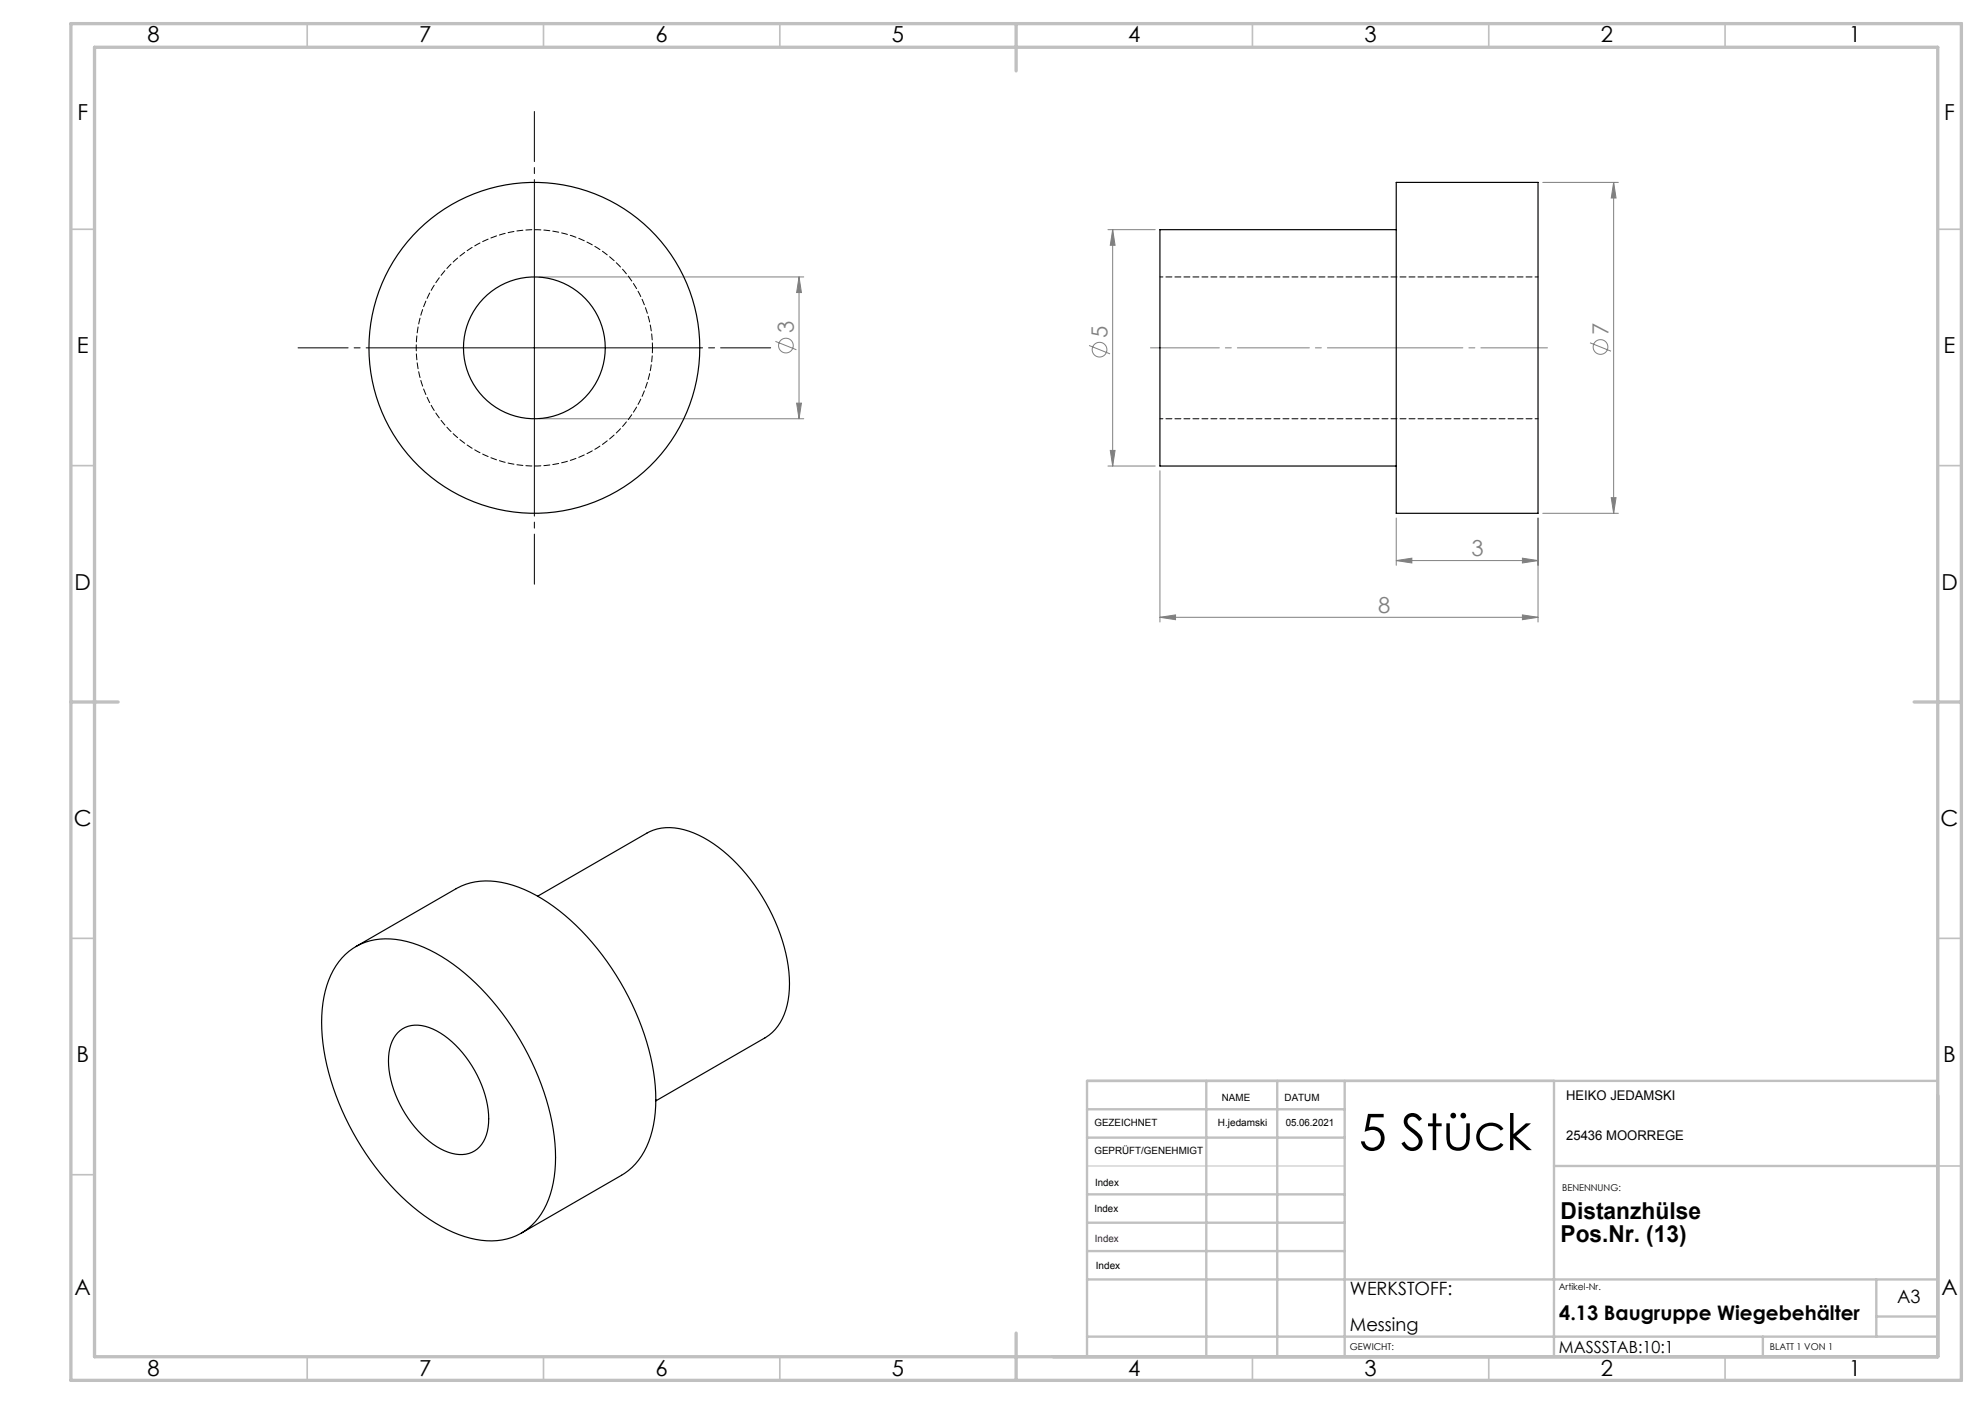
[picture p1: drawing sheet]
<svg xmlns="http://www.w3.org/2000/svg" width="420mm" height="297mm" viewBox="0 0 420 297" stroke-linecap="round" stroke-linejoin="round" font-family="sans-serif">
<g fill="none" stroke="#808080" stroke-width=".21">
<path d="M326.4 38.6h16M341.4 38.6v70M341.4 38.6l.5 3.3h-1zM114.1 58.6h56M169.1 58.6l.5 3.3h-1zM169.1 58.6v30M234.4 48.6h10M235.4 48.6l.5 3.3h-1zM235.4 48.6v50M164.1 72.2l4.4 1.8M230.4 73.1l4.5 1.8M336.4 72.5l4.5 1.8"/>
<path d="M114.1 88.6h56M168.6 85.3h1l-.5 3.3zM234.4 98.6h10M234.9 95.3h1l-.5 3.3zM245.4 99.6v32M295.4 118.6l3.3-.5v1zM295.4 109.6v10M295.4 118.6h30M322.1 118.1l3.3 .5-3.3 .5zM325.4 109.6v22M326.4 108.6h16M340.9 105.3h1l-.5 3.3z"/>
<path d="M245.4 130.6l3.3-.5v1zM245.4 130.6h80M322.1 130.1l3.3 .5-3.3 .5z"/>
<circle cx="166.3" cy="73.1" r="1.56"/>
<circle cx="232.6" cy="74" r="1.56"/>
<circle cx="338.6" cy="73.4" r="1.56"/>
</g>
<path d="M113.1 48.6v-25M88.1 73.6h-25M138.1 73.6h25M113.1 98.6v25" fill="none" stroke="#000" stroke-width=".21" stroke-dasharray="15.2 1.3 1.3 1.3" stroke-dashoffset="4.6"/>
<path d="M113.1 48.6v50M88.1 73.6h50" fill="none" stroke="#000" stroke-width=".21"/>
<path d="M327.4 73.6h-32" fill="none" stroke="#808080" stroke-width=".21" stroke-dasharray="15.2 1.3 1.3 1.3" stroke-dashoffset="1.1"/>
<path d="M243.4 73.6h52" fill="none" stroke="#808080" stroke-width=".21" stroke-dasharray="15.2 1.3 1.3 1.3" stroke-dashoffset=".7"/>
<path d="M230 246.7h54.5" fill="none" stroke="#c0c0c0" stroke-width=".21"/>
<g fill="none" stroke="#c0c0c0" stroke-width=".35">
<path d="M65 5v5M115 5v5M165 5v5M265 5v5M315 5v5M365 5v5M15 48.5h5M410 48.5h5M15 98.5h5M410 98.5h5M15 198.5h5M410 198.5h5"/>
<path d="M15 248.5h5M410 246.7h5M65 287v5M115 287v5M165 287v5M265 287v5M315 287v5M365 287v5"/>
</g>
<g fill="none" stroke="#c0c0c0" stroke-width=".5">
<path d="M230 234.7h54.5M255.2 228.7v58.3M270.2 228.7v58.3M284.5 228.7v58.3M328.8 228.7v58.3M410 228.6l-180 .1v58.3M230 252.7h54.5M230 240.7h54.5M230 258.7h54.5M328.8 246.7h81.2M230 264.7h54.5M230 270.7h180"/>
<path d="M397 270.7v12.1M397 278.5h13M230 282.8h180M373 282.8v4.2"/>
</g>
<path d="M15 5h400v287h-400zM20 10h390v277h-390zM215 5v10M15 148.5h10M405 148.5h10M215 282v10" fill="none" stroke="#c0c0c0" stroke-width=".7"/>
<g fill="#808080">
<path d="M245.4 130.6l3.3-.5v1zM322.1 130.1l3.3 .5-3.3 .5zM295.4 118.6l3.3-.5v1zM322.1 118.1l3.3 .5-3.3 .5z"/>
<path d="M169.1 58.6l.5 3.3h-1zM168.6 85.3h1l-.5 3.3zM235.4 48.6l.5 3.3h-1zM234.9 95.3h1l-.5 3.3zM341.4 38.6l.5 3.3h-1zM340.9 105.3h1l-.5 3.3z"/>
</g>
<g fill="none" stroke="#000" stroke-width=".25">
<path d="M295.4 38.6h30v70h-30zM295.4 48.6h-50v50h50M113.8 189.6l23.1-13.4a11.6 11.6 0 0 1 10.9 .5 35.9 35.9 0 0 1 15.6 16.9 31.2 31.2 0 0 1 3.4 17.9 10.9 10.9 0 0 1-4.9 8l-23.1 13.4M73.1 201.9a13.3 13.3 0 0 1 13-2.7 36.1 36.1 0 0 1 16.9 11.2 56.6 56.6 0 0 1 14.4 31.5 23.8 23.8 0 0 1-2.9 14.9 12.7 12.7 0 0 1-13.8 5.4 33.7 33.7 0 0 1-16.9-10.3 56.6 56.6 0 0 1-15.6-32.7 23.8 23.8 0 0 1 2.9-14.9zM75.3 200.2l21.2-12.2a14.6 14.6 0 0 1 12-.7 39.3 39.3 0 0 1 17.9 13.4 55 55 0 0 1 12.3 30.4 21.9 21.9 0 0 1-3.6 14.3 12.3 12.3 0 0 1-3.6 3.2l-21.2 12.3M84.1 218.5a6 6 0 0 1 6.7-1.1 20.7 20.7 0 0 1 10.7 11.1 16.9 16.9 0 0 1 1.4 11.6 5.7 5.7 0 0 1-8.1 3.6 20.7 20.7 0 0 1-10.7-11.1 16.9 16.9 0 0 1-1.4-11.6 6.6 6.6 0 0 1 1.4-2.5z"/>
<circle cx="113.1" cy="73.6" r="35"/>
<circle cx="113.1" cy="73.6" r="15"/>
</g>
<path d="M138.1 73.6a25 25 0 0 1-37.1 21.9 25 25 0 0 1-1.3-43.1 25 25 0 0 1 38.3 19.7l.1 1.5" fill="none" stroke="#000" stroke-width=".21" stroke-dasharray="1.3 .6" stroke-dashoffset=".2"/>
<path d="M325.4 58.6h-80M245.4 88.6h80" fill="none" stroke="#000" stroke-width=".21" stroke-dasharray="1.3 .6" stroke-dashoffset=".6"/>
<text font-size="10.7" x="287.5" y="243.3">5 Stück</text>
<g font-size="4.9">
<text x="330.2" y="257.9">Distanzhülse</text>
<text x="330.2" y="262.8">Pos.Nr. (13)</text>
</g>
<g font-size="4.7">
<text x="31.2" y="9">8</text>
<text x="88.7" y="9">7</text>
<text x="138.7" y="9">6</text>
<text x="188.7" y="9">5</text>
<text x="238.7" y="9">4</text>
<text x="288.7" y="9">3</text>
<text x="338.7" y="9">2</text>
<text x="391.2" y="9">1</text>
<text x="16.4" y="25.5">F</text>
<text x="411.4" y="25.5">F</text>
<text x="16.3" y="74.7">E</text>
<text x="411.2" y="74.7">E</text>
<text x="15.8" y="124.8">D</text>
<text x="410.8" y="124.8">D</text>
<text x="15.6" y="174.8">C</text>
<text x="410.6" y="174.8">C</text>
<text x="16.2" y="224.7">B</text>
<text x="411.2" y="224.7">B</text>
<text x="15.8" y="274">A</text>
<text x="410.8" y="274">A</text>
<text x="31.2" y="291">8</text>
<text x="88.7" y="291">7</text>
<text x="138.7" y="291">6</text>
<text x="188.7" y="291">5</text>
<text x="238.7" y="291">4</text>
<text x="288.7" y="291">3</text>
<text x="338.7" y="291">2</text>
<text x="391.2" y="291">1</text>
</g>
<g font-size="4.7" fill="#808080">
<text x="168" y="70.5" transform="rotate(-90 168 70.5)">3</text>
<text x="234.4" y="71.4" transform="rotate(-90 234.4 71.4)">5</text>
<text x="340.4" y="70.8" transform="rotate(-90 340.4 70.8)">7</text>
<text x="311.3" y="117.6">3</text>
<text x="291.6" y="129.6">8</text>
</g>
<text font-size="4.2" x="329.9" y="279.2">4.13 Baugruppe Wiegebehälter</text>
<g font-size="3.9">
<text x="285.6" y="273.9">WERKSTOFF:</text>
<text x="401.4" y="275.6">A3</text>
<text x="285.6" y="281.6">Messing</text>
</g>
<text font-size="3.5" x="329.9" y="286.3">MASSSTAB:10:1</text>
<g font-size="2.8">
<text x="331.4" y="232.7">HEIKO JEDAMSKI</text>
<text x="331.4" y="241.1">25436 MOORREGE</text>
</g>
<g font-size="2.1">
<text x="258.5" y="232.8">NAME</text>
<text x="271.8" y="232.9">DATUM</text>
<text x="231.6" y="238.2">GEZEICHNET</text>
<text x="257.7" y="238.2">H.jedamski</text>
<text x="272" y="238.2">05.06.2021</text>
<text x="231.6" y="244.2">GEPRÜFT/GENEHMIGT</text>
<text x="231.7" y="250.8">Index</text>
<text x="231.6" y="256.4">Index</text>
<text x="231.9" y="268.5">Index</text>
</g>
<text font-size="2.1" fill="#400040" x="231.7" y="262.7">Index</text>
<g font-size="2">
<text x="330.5" y="251.9">BENENNUNG:</text>
<text x="329.8" y="272.9">Artikel-Nr.</text>
<text x="285.6" y="285.5">GEWICHT:</text>
<text x="374.5" y="285.6">BLATT 1 VON 1</text>
</g>
</svg>
